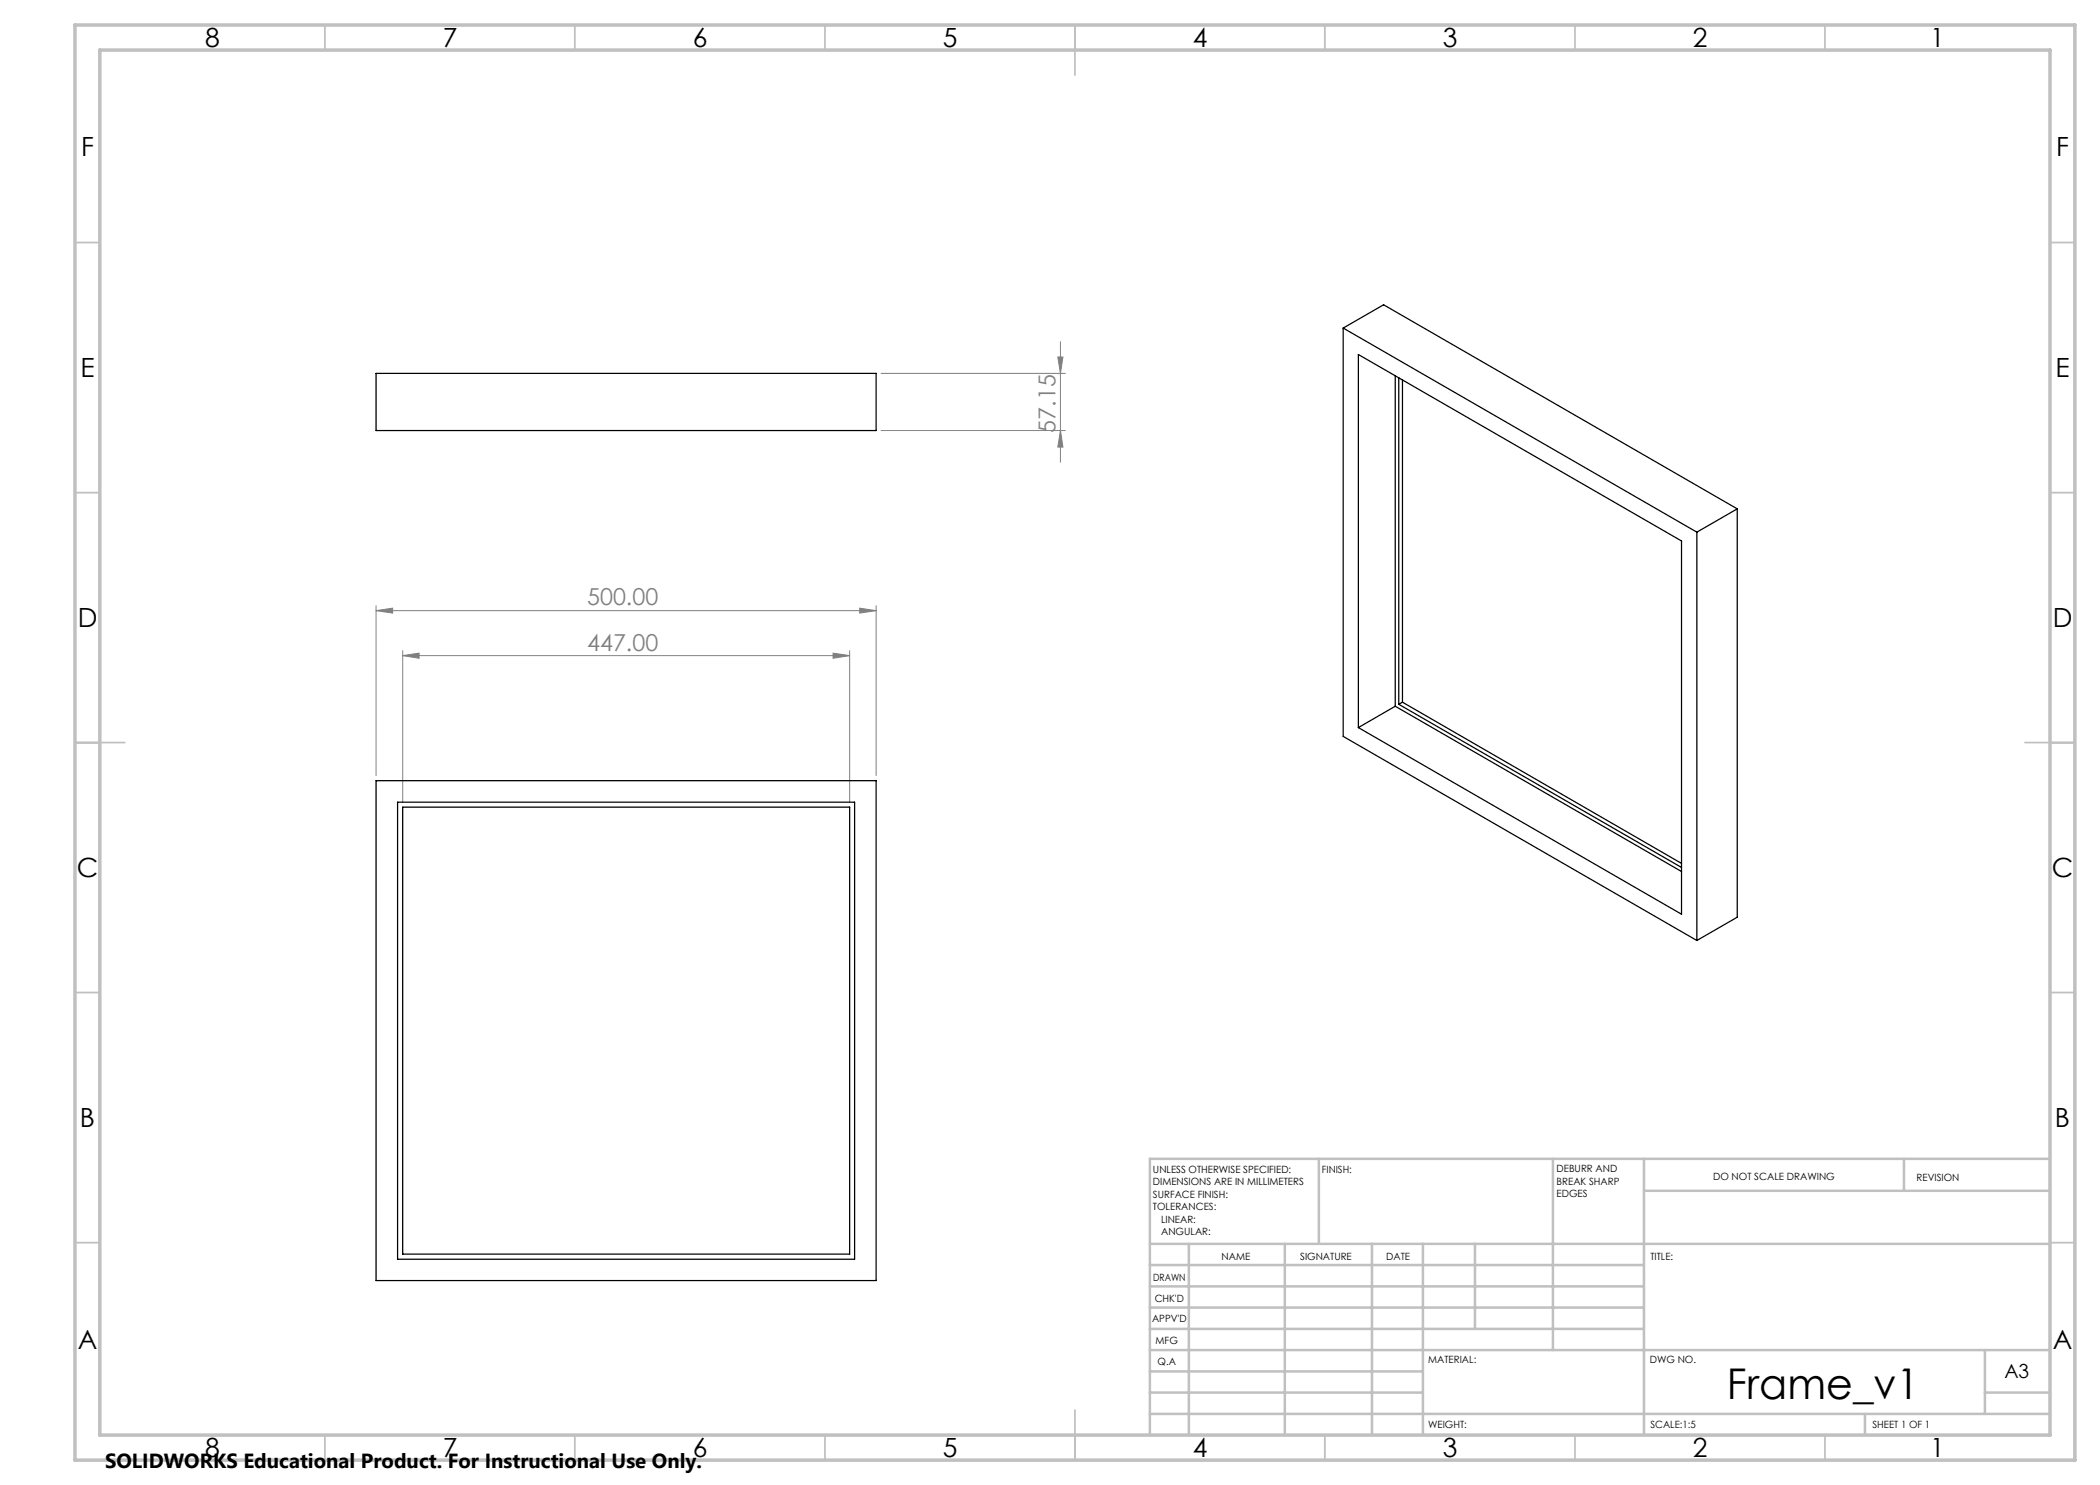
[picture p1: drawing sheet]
<svg xmlns="http://www.w3.org/2000/svg" width="420mm" height="297mm" viewBox="0 0 420 297" stroke-linecap="round" stroke-linejoin="round" font-family="sans-serif">
<g fill="none" stroke="#808080" stroke-width=".2">
<path d="M176.2 74.7h36.9M211.6 71.4h1l-.5 3.3zM212.1 68.3v24.2M176.2 86.1h36.9M212.1 86.1l.5 3.3h-1zM75.2 122.1l3.3-.5v1zM75.2 121.1v34M75.2 122.1h100M80.5 131.1l3.3-.5v1.1zM80.5 130.1v30.3M80.5 131.1h89.4M166.6 130.6l3.3 .5-3.3 .6z"/>
<path d="M169.9 130.1v30.3M171.9 121.6l3.3 .5-3.3 .5zM175.2 121.1v34"/>
</g>
<g fill="none" stroke="#c0c0c0" stroke-width=".35">
<path d="M65 5v5M115 5v5M165 5v5M215 5v10M265 5v5M315 5v5M365 5v5M15 48.5h5M410 48.5h5M15 98.5h5M410 98.5h5M15 148.5h10"/>
<path d="M405 148.5h10M15 198.5h5M410 198.5h5M15 248.5h5M410 248.5h5M65 287v5M115 287v5M165 287v5M215 282v10M265 287v5M315 287v5M365 287v5"/>
</g>
<g fill="none" stroke="#c0c0c0" stroke-width=".5">
<path d="M263.8 231.8v17M310.6 231.8v38.2M328.8 231.8v55.2M328.8 238.2h81.2M380.8 231.8v6.4M410 231.8h-180v55.2M230 248.8h180M230 257.3h98.8M230 253h98.8M237.8 248.8v38.2M257 248.8v38.2M274.4 248.8v38.2"/>
<path d="M284.6 248.8v38.2M295 248.8v17M230 265.8h98.8M230 261.5h98.8M230 278.5h54.6M230 274.3h54.6M230 270h180M397 278.5h13M397 270v12.8M230 282.8h180M373 282.8v4.2"/>
</g>
<path d="M15 5h400v287h-400zM20 10h390v277h-390z" fill="none" stroke="#c0c0c0" stroke-width=".7"/>
<g fill="#808080">
<path d="M75.2 122.1l3.3-.5v1zM171.9 121.6l3.3 .5-3.3 .5zM80.5 131.1l3.3-.5v1.1zM166.6 130.6l3.3 .5-3.3 .6z"/>
<path d="M212.1 86.1l.5 3.3h-1zM211.6 71.4h1l-.5 3.3z"/>
</g>
<g fill="none" stroke="#000" stroke-width=".25">
<path d="M75.2 74.7h100v11.4h-100zM268.6 65.6l70.8 40.8M268.6 65.6l8.1-4.6 70.8 40.8M268.6 65.6v81.7l70.8 40.8M271.7 70.9l64.6 37.3v74.6l-64.6-37.3zM279 75.1v66.1M279.8 75.6v65.3M280.5 75.9v64.5M339.4 106.4v81.7M347.5 101.8l-8.1 4.6M347.5 101.8v81.6l-8.1 4.7M75.2 156.1h100v100h-100z"/>
<path d="M279 141.2l57.3 33.1M279 141.2l-7.3 4.3M279.8 140.9l56.5 32.6M280.5 140.4l-.7 .5M280.5 140.4l55.8 32.3M79.5 160.4h91.4v91.4h-91.4zM80.5 161.4h89.4v89.4h-89.4z"/>
</g>
<text font-size="8.5" x="345.4" y="279.7">Frame_v1</text>
<g font-size="5.3">
<text x="41" y="9.5">8</text>
<text x="88.5" y="9.5">7</text>
<text x="138.5" y="9.5">6</text>
<text x="188.5" y="9.5">5</text>
<text x="238.5" y="9.5">4</text>
<text x="288.5" y="9.5">3</text>
<text x="338.5" y="9.5">2</text>
<text x="386" y="9.5">1</text>
<text x="16.2" y="31.3">F</text>
<text x="411.2" y="31.3">F</text>
<text x="16.1" y="75.5">E</text>
<text x="411.1" y="75.5">E</text>
<text x="15.5" y="125.5">D</text>
<text x="410.5" y="125.5">D</text>
<text x="15.4" y="175.5">C</text>
<text x="410.4" y="175.5">C</text>
<text x="16" y="225.5">B</text>
<text x="411" y="225.5">B</text>
<text x="15.5" y="269.8">A</text>
<text x="410.5" y="269.8">A</text>
<text x="41" y="291.5">8</text>
<text x="88.5" y="291.5">7</text>
<text x="138.5" y="291.5">6</text>
<text x="188.5" y="291.5">5</text>
<text x="238.5" y="291.5">4</text>
<text x="288.5" y="291.5">3</text>
<text x="338.5" y="291.5">2</text>
<text x="386" y="291.5">1</text>
</g>
<g font-size="4.7" fill="#808080">
<text x="211.1" y="86.6" transform="rotate(-90 211.1 86.6)">57.15</text>
<text x="117.4" y="121.1">500.00</text>
<text x="117.4" y="130.1">447.00</text>
</g>
<text font-size="4.1" x="21" y="293.7">SOLIDWORKS Educational Product. For Instructional Use Only.</text>
<text font-size="3.9" x="400.9" y="275.5">A3</text>
<g font-size="2">
<text x="230.6" y="234.6">UNLESS OTHERWISE SPECIFIED:</text>
<text x="230.6" y="237.1">DIMENSIONS ARE IN MILLIMETERS</text>
<text x="230.6" y="239.6">SURFACE FINISH:</text>
<text x="264.4" y="234.6">FINISH:</text>
<text x="311.3" y="234.5">DEBURR AND</text>
<text x="311.3" y="237">BREAK SHARP</text>
<text x="311.3" y="239.5">EDGES</text>
<text x="342.6" y="236">DO NOT SCALE DRAWING</text>
<text x="383.3" y="236.2">REVISION</text>
<text x="230.6" y="242.1">TOLERANCES:</text>
<text x="232.2" y="244.6">LINEAR:</text>
<text x="232.2" y="247.1">ANGULAR:</text>
<text x="244.3" y="252">NAME</text>
<text x="260" y="251.9">SIGNATURE</text>
<text x="277.2" y="251.9">DATE</text>
<text x="330.1" y="251.9">TITLE:</text>
<text x="230.6" y="256.1">DRAWN</text>
<text x="230.9" y="260.3">CHK'D</text>
<text x="230.4" y="264.4">APPV'D</text>
<text x="231.1" y="268.8">MFG</text>
<text x="231.5" y="273">Q.A</text>
<text x="285.6" y="272.5">MATERIAL:</text>
<text x="330" y="272.5">DWG NO.</text>
<text x="285.6" y="285.5">WEIGHT:</text>
<text x="330.1" y="285.6">SCALE:1:5</text>
<text x="374.5" y="285.6">SHEET 1 OF 1</text>
</g>
</svg>
